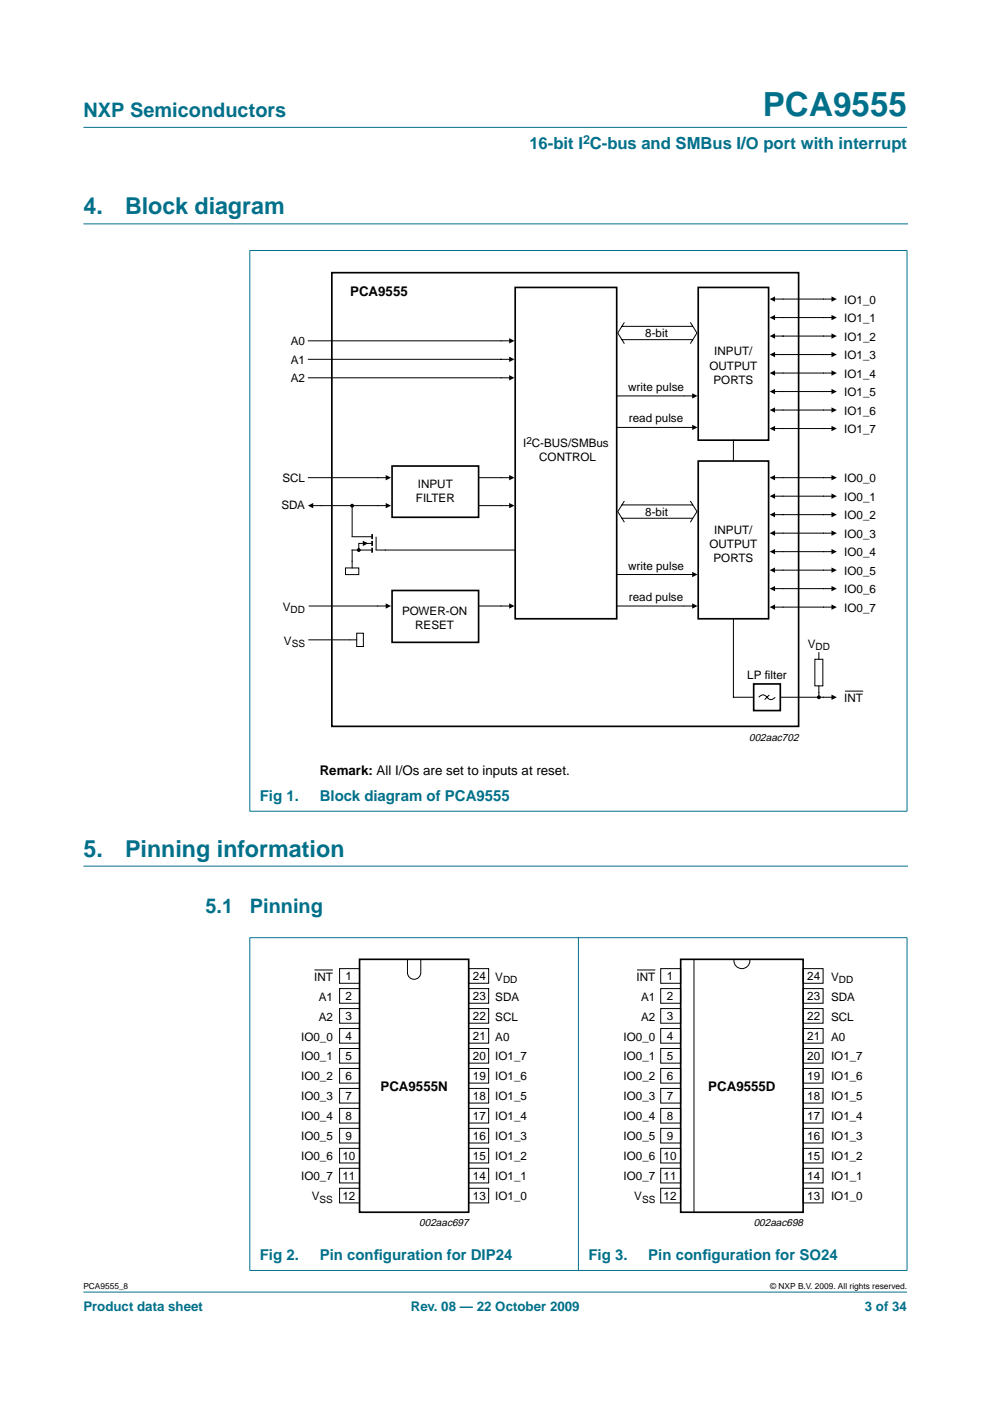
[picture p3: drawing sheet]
<svg xmlns="http://www.w3.org/2000/svg" width="210mm" height="297mm" viewBox="0 0 210 297" stroke-linecap="round" stroke-linejoin="round" font-family="sans-serif">
<g fill="#00708a" stroke="#00708a" stroke-width=".21">
<path d="M17.7 273.9h174.6z"/>
<path d="M17.7 27h174.6z"/>
<path d="M53 53.2v118.8z"/>
<path d="M192.3 53.2v118.8z"/>
<path d="M52.9 53.1h139.5z"/>
<path d="M52.9 172h139.5z"/>
<path d="M53 198.9v70.4z"/>
<path d="M122.6 198.8v70.6z"/>
<path d="M192.3 198.9v70.4z"/>
<path d="M52.9 198.8h139.5z"/>
<path d="M52.9 269.4h139.5z"/>
</g>
<path d="M17.7 47.5h174.7M17.7 183.6h174.7" fill="none" stroke="#00708a" stroke-width=".21"/>
<path d="M70.4 57.8h98.9v96.2h-98.9zM109.2 60.9h21.6v70.3h-21.6zM148 60.9h15v32.4h-15zM83.1 98.8h18.4v10.9h-18.4zM148 97.7h15v33.5h-15zM78.9 113.2v1.1M78.9 114.7v1M78.9 116.1v1.1M83.1 125.2h18.4v11h-18.4zM159.8 145h5.6v5.7h-5.6zM76.2 203.4h23.2v53.6h-23.2zM144.3 203.4h26v53.6h-26z" fill="none" stroke="#000" stroke-width=".35"/>
<g fill="none" stroke="#000" stroke-width=".21">
<path d="M65.4 72.3h43M65.4 76.2h43M131.8 72h15.1M131.8 69.2h15.1M132.4 68.3l-1.4 2.3 1.4 2.3M146.4 68.3l1.4 2.3-1.4 2.3M163.9 63.4h12.8M163.9 71.3h12.8M163.9 67.3h12.8M163.9 75.2h12.8M163.9 79.1h12.8M65.4 80.1h43"/>
<path d="M130.8 90.6h16.4M130.8 83.9h16.4M155.5 93.3v4.4M163.9 83h12.8M163.9 86.9h12.8M163.9 90.9h12.8M65.4 101.3h16.8M66 107.2h16.2M74.7 107.2v6.6h4.2M78.9 115.2h-2.8v1.4M78.9 116.6h-4.2v3.8M79.7 113.8v2.8h29.5"/>
<path d="M101.5 101.3h6.9M101.6 107.2h6.8M131.8 109.9h15.1M131.8 107.1h15.1M132.4 106.2l-1.4 2.3 1.4 2.2M146.4 106.2l1.4 2.3-1.4 2.2M163.9 101.3h12.8M163.9 109.1h12.8M163.9 105.2h12.8M163.9 113h12.8M163.9 117h12.8M65.4 135.7h10.2"/>
<path d="M65.5 128.5h16.7M73.3 120.4h2.8v1.4h-2.8zM75.6 134.2h1.4v2.9h-1.4zM101.5 128.5h6.9M130.8 128.5h16.4M130.8 121.8h16.4M155.5 131.2v16.6h4.3M163.9 120.9h12.8M163.9 124.8h12.8M163.9 128.7h12.8M172.8 139.8h1.7v5.6h-1.7zM173.6 138.4v1.4"/>
<path d="M160.9 147.8a1.14 1.14 0 0 1 2 .3l.4 .2h.4l.7-.5M163.1 147.3l-1 1M165.5 147.8h11.2M173.6 145.4v2.5M179.1 146.5h3.9M66.7 205.7h3.9M72 205.4h4.2v3.1h-4.2zM72 209.6h4.2v3.1h-4.2zM72 213.8h4.2v3.1h-4.2zM72 218.1h4.2v3.1h-4.2zM86.4 203.4v2.8a1.41 1.41 0 0 0 1.4 1.4 1.41 1.41 0 0 0 1.4-1.4v-2.8M99.4 213.8h4.2v3.1h-4.2z"/>
<path d="M99.4 218.1h4.2v3.1h-4.2zM99.4 205.4h4.2v3.1h-4.2zM99.4 209.6h4.2v3.1h-4.2zM135 205.7h4M140.1 205.4h4.2v3.1h-4.2zM140.1 209.6h4.2v3.1h-4.2zM140.1 213.8h4.2v3.1h-4.2zM140.1 218.1h4.2v3.1h-4.2zM147.1 203.4v53.7M155.6 203.4a1.71 1.71 0 0 0 1.7 2 1.71 1.71 0 0 0 1.7-2M170.3 213.8h4.2v3.1h-4.2zM170.3 218.1h4.2v3.1h-4.2z"/>
<path d="M170.3 205.4h4.2v3.1h-4.2zM170.3 209.6h4.2v3.1h-4.2zM72 222.3h4.2v3.1h-4.2zM72 226.5h4.2v3.1h-4.2zM72 230.8h4.2v3.1h-4.2zM72 235h4.2v3.1h-4.2zM72 239.2h4.2v3.1h-4.2zM99.4 239.2h4.2v3.1h-4.2zM99.4 230.8h4.2v3.1h-4.2zM99.4 235h4.2v3.1h-4.2zM99.4 222.3h4.2v3.1h-4.2zM99.4 226.5h4.2v3.1h-4.2z"/>
<path d="M140.1 222.3h4.2v3.1h-4.2zM140.1 226.5h4.2v3.1h-4.2zM140.1 230.8h4.2v3.1h-4.2zM140.1 235h4.2v3.1h-4.2zM140.1 239.2h4.2v3.1h-4.2zM170.3 239.2h4.2v3.1h-4.2zM170.3 230.8h4.2v3.1h-4.2zM170.3 235h4.2v3.1h-4.2zM170.3 222.3h4.2v3.1h-4.2zM170.3 226.5h4.2v3.1h-4.2zM72 243.5h4.2v3.1h-4.2zM72 247.7h4.2v3.1h-4.2z"/>
<path d="M72 251.9h4.2v3.1h-4.2zM99.4 247.7h4.2v3.1h-4.2zM99.4 251.9h4.2v3.1h-4.2zM99.4 243.5h4.2v3.1h-4.2zM140.1 243.5h4.2v3.1h-4.2zM140.1 247.7h4.2v3.1h-4.2zM140.1 251.9h4.2v3.1h-4.2zM170.3 247.7h4.2v3.1h-4.2zM170.3 251.9h4.2v3.1h-4.2zM170.3 243.5h4.2v3.1h-4.2z"/>
</g>
<g fill="#000" stroke="#000" stroke-width=".25">
<circle cx="74.7" cy="107.2" r=".28"/>
<circle cx="76.1" cy="116.6" r=".28"/>
<circle cx="173.6" cy="147.8" r=".28"/>
</g>
<g fill="#000">
<path d="M108 75.6l1.1 .6-1.1 .5zM108 71.7l1.1 .6-1.1 .5zM163.2 63.4l1.1-.6v1.2zM163.2 71.3l1.1-.6v1.1zM163.2 67.3l1.1-.5v1.1zM163.2 75.2l1.1-.6v1.1zM163.2 79.1l1.1-.6v1.2zM176.3 70.7l1.1 .6-1.1 .5zM176.3 62.8l1.1 .6-1.1 .6zM176.3 66.8l1.1 .5-1.1 .6zM176.3 74.6l1.1 .6-1.1 .5zM176.3 78.5l1.1 .6-1.1 .6z"/>
<path d="M108 79.5l1.1 .6-1.1 .6zM146.8 83.4l1.1 .5-1.1 .6zM146.8 90.1l1.1 .5-1.1 .6zM163.2 83l1.1-.5v1.1zM163.2 86.9l1.1-.5v1.1zM163.2 90.9l1.1-.6v1.1zM176.3 82.5l1.1 .5-1.1 .6zM176.3 86.4l1.1 .5-1.1 .6zM176.3 90.3l1.1 .6-1.1 .5zM65.3 107.2l1.1-.6v1.2zM76.9 114.6l1.1 .6-1.1 .6zM81.8 100.7l1.1 .6-1.1 .5z"/>
<path d="M81.8 106.6l1.1 .6-1.1 .6zM108 100.7l1.1 .6-1.1 .5zM108 106.6l1.1 .6-1.1 .6zM163.2 101.3l1.1-.6v1.1zM163.2 109.1l1.1-.5v1.1zM163.2 105.2l1.1-.6v1.2zM163.2 113l1.1-.5v1.1zM163.2 117l1.1-.6v1.1zM176.3 108.6l1.1 .5-1.1 .6zM176.3 100.7l1.1 .6-1.1 .5zM176.3 104.6l1.1 .6-1.1 .6zM176.3 112.5l1.1 .5-1.1 .6z"/>
<path d="M176.3 116.4l1.1 .6-1.1 .5zM81.8 127.9l1.1 .6-1.1 .6zM108 127.9l1.1 .6-1.1 .6zM146.8 121.2l1.1 .6-1.1 .6zM146.8 127.9l1.1 .6-1.1 .6zM163.2 120.9l1.1-.6v1.1zM163.2 124.8l1.1-.6v1.2zM163.2 128.7l1.1-.5v1.1zM176.3 120.3l1.1 .6-1.1 .5zM176.3 124.2l1.1 .6-1.1 .6zM176.3 128.2l1.1 .5-1.1 .6zM176.3 147.3l1.1 .5-1.1 .6z"/>
</g>
<text font-size="7.1" fill="#00708a" x="161.7" y="24.7">PCA9555</text>
<g font-size="4.9" fill="#00708a">
<text x="17.7" y="45.5">4.</text>
<text x="26.5" y="45.5">Block diagram</text>
<text x="17.7" y="181.6">5.</text>
<text x="26.5" y="181.6">Pinning information</text>
</g>
<g font-size="4.2" fill="#00708a">
<text x="17.7" y="24.9">NXP Semiconductors</text>
<text x="43.6" y="193.5">5.1</text>
<text x="53" y="193.5">Pinning</text>
</g>
<text font-size="3.5" fill="#00708a" x="112.2" y="31.6">16-bit I C-bus and SMBus I/O port with interrupt</text>
<g font-size="3.2" fill="#00708a">
<text x="55.1" y="169.9">Fig 1.</text>
<text x="67.8" y="169.9">Block diagram of PCA9555</text>
<text x="55.1" y="267.2">Fig 2.</text>
<text x="67.8" y="267.2">Pin conf</text>
<text x="79.3" y="267.2">iguration for DIP24</text>
<text x="124.8" y="267.2">Fig 3.</text>
<text x="137.5" y="267.2">Pin conf</text>
<text x="148.9" y="267.2">iguration for SO24</text>
</g>
<g font-size="2.8">
<text x="74.2" y="62.8">PCA9555</text>
<text x="67.8" y="164.4">Remark: All I/Os are set to inputs at reset.</text>
<text x="80.7" y="231.3">PCA9555N</text>
<text x="150.2" y="231.3">PCA9555D</text>
</g>
<g font-size="2.8" fill="#00708a">
<text x="17.7" y="278">Product data sheet</text>
<text x="87.1" y="278">Rev. 08 — 22 October 2009</text>
<text x="183.4" y="278">3 of 34</text>
</g>
<text font-size="2.6" fill="#00708a" x="123.6" y="30.5">2</text>
<g font-size="2.5">
<text x="179" y="64.4">IO1_0</text>
<text x="136.8" y="71.5">8-bit</text>
<text x="179" y="68.3">IO1_1</text>
<text x="61.6" y="77.1">A1</text>
<text x="61.6" y="73.2">A0</text>
<text x="151.5" y="75.4">INPUT/</text>
<text x="179" y="72.2">IO1_2</text>
<text x="179" y="76.1">IO1_3</text>
<text x="61.6" y="81.1">A2</text>
<text x="133.2" y="83">write pulse</text>
<text x="150.4" y="78.4">OUTPUT</text>
<text x="151.3" y="81.4">PORTS</text>
<text x="179" y="80.1">IO1_4</text>
<text x="179" y="84">IO1_5</text>
<text x="133.3" y="89.6">read pulse</text>
<text x="179" y="87.9">IO1_6</text>
<text x="110.9" y="94.8">I C-BUS/SMBus</text>
<text x="179" y="91.8">IO1_7</text>
<text x="114.3" y="97.8">CONTROL</text>
<text x="59.7" y="108">SDA</text>
<text x="59.9" y="102.1">SCL</text>
<text x="88.2" y="106.5">FILTER</text>
<text x="88.6" y="103.5">INPUT</text>
<text x="179" y="102.2">IO0_0</text>
<text x="179" y="106.2">IO0_1</text>
<text x="136.8" y="109.4">8-bit</text>
<text x="151.5" y="113.2">INPUT/</text>
<text x="179" y="110.1">IO0_2</text>
<text x="179" y="114">IO0_3</text>
<text x="150.4" y="116.2">OUTPUT</text>
<text x="151.3" y="119.2">PORTS</text>
<text x="179" y="117.9">IO0_4</text>
<text x="133.2" y="120.8">write pulse</text>
<text x="179" y="121.8">IO0_5</text>
<text x="179" y="125.8">IO0_6</text>
<text x="60" y="129.5">V</text>
<text x="85.3" y="130.4">POWER-ON</text>
<text x="133.3" y="127.4">read pulse</text>
<text x="179" y="129.7">IO0_7</text>
<text x="60.2" y="136.7">V</text>
<text x="88" y="133.4">RESET</text>
<text x="171.3" y="137.3">V</text>
<text x="158.4" y="143.9">LP filter</text>
<text x="179" y="148.8">INT</text>
<text x="66.6" y="207.9">INT</text>
<text x="73.3" y="207.8">1</text>
<text x="100.3" y="207.8">24</text>
<text x="105" y="207.9">V</text>
<text x="135" y="207.9">INT</text>
<text x="141.4" y="207.8">1</text>
<text x="171.2" y="207.8">24</text>
<text x="176.2" y="207.9">V</text>
<text x="67.6" y="212.1">A1</text>
<text x="73.3" y="212.1">2</text>
<text x="100.3" y="212.1">23</text>
<text x="105" y="212.1">SDA</text>
<text x="135.9" y="212.1">A1</text>
<text x="141.4" y="212.1">2</text>
<text x="171.2" y="212.1">23</text>
<text x="176.2" y="212.1">SDA</text>
<text x="63.9" y="220.6">IO0_0</text>
<text x="67.6" y="216.4">A2</text>
<text x="73.3" y="216.3">3</text>
<text x="73.3" y="220.5">4</text>
<text x="100.3" y="216.3">22</text>
<text x="100.3" y="220.5">21</text>
<text x="105" y="216.4">SCL</text>
<text x="105" y="220.6">A0</text>
<text x="132.2" y="220.6">IO0_0</text>
<text x="135.9" y="216.4">A2</text>
<text x="141.4" y="216.3">3</text>
<text x="141.4" y="220.5">4</text>
<text x="171.2" y="216.3">22</text>
<text x="171.2" y="220.5">21</text>
<text x="176.2" y="216.4">SCL</text>
<text x="176.2" y="220.6">A0</text>
<text x="63.9" y="224.8">IO0_1</text>
<text x="73.3" y="224.8">5</text>
<text x="100.3" y="224.8">20</text>
<text x="105" y="224.8">IO1_7</text>
<text x="132.2" y="224.8">IO0_1</text>
<text x="141.4" y="224.8">5</text>
<text x="171.2" y="224.8">20</text>
<text x="176.2" y="224.8">IO1_7</text>
<text x="63.9" y="229.1">IO0_2</text>
<text x="63.9" y="233.3">IO0_3</text>
<text x="73.3" y="229">6</text>
<text x="73.3" y="233.2">7</text>
<text x="100.3" y="233.2">18</text>
<text x="100.3" y="229">19</text>
<text x="105" y="229.1">IO1_6</text>
<text x="105" y="233.3">IO1_5</text>
<text x="132.2" y="229.1">IO0_2</text>
<text x="132.2" y="233.3">IO0_3</text>
<text x="141.4" y="229">6</text>
<text x="141.4" y="233.2">7</text>
<text x="171.2" y="233.2">18</text>
<text x="171.2" y="229">19</text>
<text x="176.2" y="229.1">IO1_6</text>
<text x="176.2" y="233.3">IO1_5</text>
<text x="63.9" y="237.5">IO0_4</text>
<text x="73.3" y="237.5">8</text>
<text x="100.3" y="237.5">17</text>
<text x="105" y="237.5">IO1_4</text>
<text x="132.2" y="237.5">IO0_4</text>
<text x="141.4" y="237.5">8</text>
<text x="171.2" y="237.5">17</text>
<text x="176.2" y="237.5">IO1_4</text>
<text x="63.9" y="241.8">IO0_5</text>
<text x="72.6" y="245.9">10</text>
<text x="73.3" y="241.7">9</text>
<text x="100.3" y="241.7">16</text>
<text x="100.3" y="245.9">15</text>
<text x="105" y="241.8">IO1_3</text>
<text x="132.2" y="241.8">IO0_5</text>
<text x="140.7" y="245.9">10</text>
<text x="141.4" y="241.7">9</text>
<text x="171.2" y="241.7">16</text>
<text x="171.2" y="245.9">15</text>
<text x="176.2" y="241.8">IO1_3</text>
<text x="63.9" y="246">IO0_6</text>
<text x="63.9" y="250.2">IO0_7</text>
<text x="72.6" y="250.2">11</text>
<text x="100.3" y="250.2">14</text>
<text x="105" y="246">IO1_2</text>
<text x="105" y="250.2">IO1_1</text>
<text x="132.2" y="246">IO0_6</text>
<text x="132.2" y="250.2">IO0_7</text>
<text x="140.7" y="250.2">11</text>
<text x="171.2" y="250.2">14</text>
<text x="176.2" y="246">IO1_2</text>
<text x="176.2" y="250.2">IO1_1</text>
<text x="66.1" y="254.5">V</text>
<text x="72.6" y="254.4">12</text>
<text x="100.3" y="254.4">13</text>
<text x="105" y="254.5">IO1_0</text>
<text x="134.5" y="254.5">V</text>
<text x="140.7" y="254.4">12</text>
<text x="171.2" y="254.4">13</text>
<text x="176.2" y="254.5">IO1_0</text>
</g>
<g font-size="2.2">
<text x="158.9" y="157.1">002aac702</text>
<text x="88.9" y="259.8">002aac697</text>
<text x="159.8" y="259.8">002aac698</text>
</g>
<g font-size="2.1">
<text x="111.6" y="94.1">2</text>
<text x="61.6" y="130">DD</text>
<text x="61.8" y="137.2">SS</text>
<text x="172.9" y="137.8">DD</text>
<text x="106.7" y="208.4">DD</text>
<text x="177.9" y="208.4">DD</text>
<text x="67.8" y="255">SS</text>
<text x="136.1" y="255">SS</text>
</g>
<g font-size="1.8">
<text x="17.7" y="273.4">PCA9555_8</text>
<text x="163.3" y="273.4">© NXP B.V. 2009. All rights reserved.</text>
</g>
</svg>
